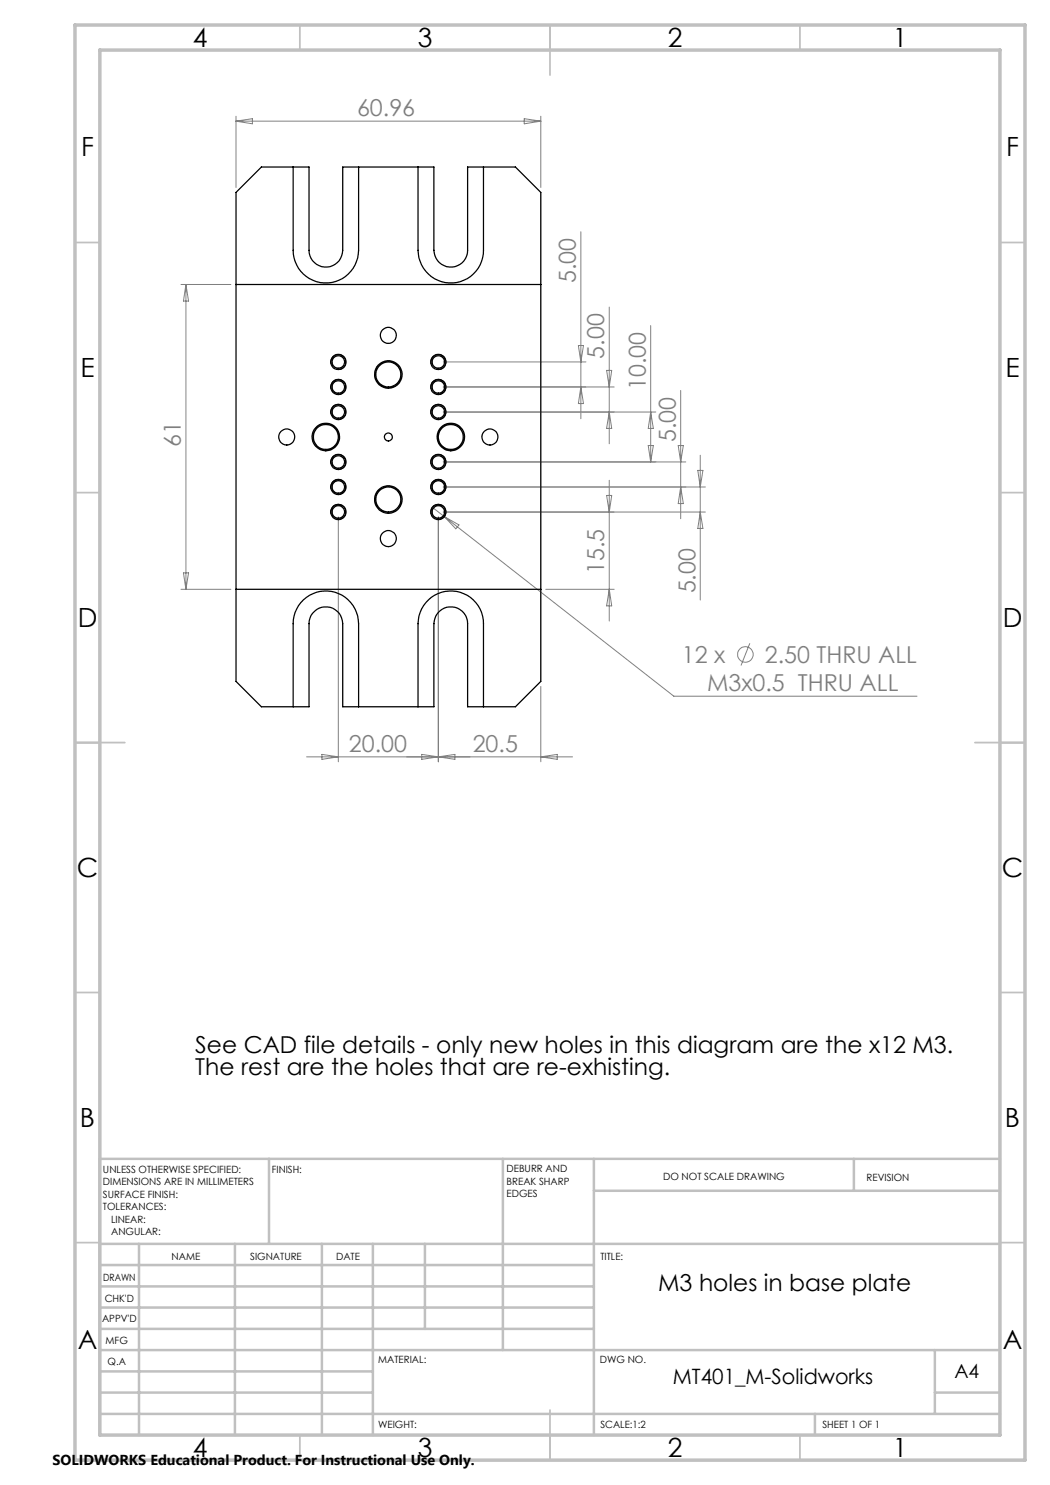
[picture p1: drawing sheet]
<svg xmlns="http://www.w3.org/2000/svg" width="210mm" height="297mm" viewBox="0 0 210 297" stroke-linecap="round" stroke-linejoin="round" font-family="sans-serif">
<g fill="none" stroke="#808080" stroke-width=".2">
<path d="M47.2 23.2v14.3M47.2 24.2h61M47.2 24.2l3.3-.5v1.1zM104.8 23.7l3.4 .5-3.4 .6zM108.2 23.2v14.3M36.2 56.9h10M37.2 56.9v61M37.2 56.9l.5 3.3h-1zM116.2 46.4v37.3M88.7 72.4h28.5M115.7 69.1h1l-.5 3.3zM116.2 77.4l.5 3.3h-1z"/>
<path d="M121.3 74.1h1l-.5 3.3zM121.8 61.4v27.4M122.8 77.4h-34.1M130.1 65.1v27.3M136.1 78.1v25.6M88.7 97.4h52.4M88.7 92.4h48.5M88.7 82.4h42.5M121.3 99.1h1l-.5 3.3zM121.8 96.1v28.1M121.8 82.4l.5 3.3h-1zM129.6 89.1h1.1l-.6 3.3z"/>
<path d="M130.1 82.4l.6 3.3h-1.1zM135.6 89.1h1.1l-.6 3.3zM136.1 97.4l.6 3.3h-1.1zM139.6 94.1h1l-.5 3.3zM140.1 91v29M36.2 117.9h10M36.7 114.6h1l-.5 3.3zM67.7 103.4v49M86.5 101.5l48.3 37.7h48.6M87.7 103.4v49M88.7 102.4h52.4M88.9 103.3l2.9 1.7-.6 .8z"/>
<path d="M109.1 117.9h13.7M121.8 117.9l.5 3.3h-1zM140.1 102.4l.5 3.3h-1zM108.2 137.3v15.1M150 128.7l-1.8 4.4M64.4 150.9l3.3 .5-3.3 .5zM84.3 150.9l6.7 1v-1l-6.7 1zM108.2 151.4l3.2-.5v1zM114.5 151.4h-53.2"/>
<circle cx="149.1" cy="130.9" r="1.56"/>
</g>
<path d="M66.2 77.8a1.5 1.5 0 0 1 1.3-1.9 1.5 1.5 0 0 1 1.7 1.6 1.5 1.5 0 0 1-1.9 1.3M66.2 72.8a1.49 1.49 0 0 1 1.3-1.9 1.49 1.49 0 0 1 1.6 1.6 1.49 1.49 0 0 1-1.8 1.3M86.2 77.8a1.5 1.5 0 0 1 1.3-1.9 1.5 1.5 0 0 1 1.7 1.6 1.5 1.5 0 0 1-1.9 1.3M86.2 72.8a1.49 1.49 0 0 1 1.3-1.9 1.49 1.49 0 0 1 1.6 1.6 1.49 1.49 0 0 1-1.8 1.3M66.2 97.8a1.5 1.5 0 0 1 1.3-1.9 1.5 1.5 0 0 1 1.7 1.6 1.5 1.5 0 0 1-1.9 1.3M66.2 92.8a1.5 1.5 0 0 1 1.3-1.9 1.5 1.5 0 0 1 1.7 1.6 1.5 1.5 0 0 1-1.9 1.3M66.2 82.8a1.5 1.5 0 0 1 1.3-1.9 1.5 1.5 0 0 1 1.7 1.6 1.5 1.5 0 0 1-1.9 1.4M86.2 97.8a1.5 1.5 0 0 1 1.3-1.9 1.5 1.5 0 0 1 1.7 1.6 1.5 1.5 0 0 1-1.9 1.3M86.2 92.8a1.5 1.5 0 0 1 1.3-1.9 1.5 1.5 0 0 1 1.7 1.6 1.5 1.5 0 0 1-1.9 1.3M86.2 82.8a1.5 1.5 0 0 1 1.3-1.9 1.5 1.5 0 0 1 1.7 1.6 1.5 1.5 0 0 1-1.9 1.4M66.2 102.8a1.5 1.5 0 0 1 1.3-1.9 1.5 1.5 0 0 1 1.7 1.6 1.5 1.5 0 0 1-1.9 1.4M86.2 102.8a1.5 1.5 0 0 1 1.3-1.9 1.5 1.5 0 0 1 1.7 1.6 1.5 1.5 0 0 1-1.9 1.4" fill="none" stroke="#000" stroke-width=".2"/>
<g fill="none" stroke="#c0c0c0" stroke-width=".35">
<path d="M60 5v5M110 5v10M160 5v5M15 48.5h5M200 48.5h5M15 98.5h5M200 98.5h5M15 148.5h10M195 148.5h10M15 198.5h5M200 198.5h5M15 248.5h5"/>
<path d="M200 248.5h5M60 287v5M110 282v10M160 287v5"/>
</g>
<g fill="none" stroke="#c0c0c0" stroke-width=".5">
<path d="M53.8 231.8v17M100.6 231.8v38.2M118.8 231.8v55.2M118.8 238.2h81.2M170.8 231.8v6.4M200 231.8h-180v55.2M20 248.8h180M20 257.3h98.8M20 253h98.8M27.8 248.8v38.2M47 248.8v38.2M64.4 248.8v38.2"/>
<path d="M74.6 248.8v38.2M85 248.8v17M20 265.8h98.8M20 261.5h98.8M20 278.5h54.6M20 274.3h54.6M20 270h180M187 278.5h13M187 270v12.8M20 282.8h180M163 282.8v4.2"/>
</g>
<path d="M15 5h190v287h-190zM20 10h180v277h-180z" fill="none" stroke="#c0c0c0" stroke-width=".7"/>
<g fill="none" stroke="#000" stroke-width=".25">
<path d="M47.2 38.5l5.1-5.1h9.5v16.7a3.4 3.4 0 0 0 3.4 3.3 3.4 3.4 0 0 0 3.3-3.3v-16.7h18.3v16.7a3.4 3.4 0 0 0 3.4 3.3 3.4 3.4 0 0 0 3.3-3.3v-16.7h9.6l5.1 5.1v97.8l-5.1 5.1h-9.6v-16.7a3.4 3.4 0 0 0-3.3-3.3 3.4 3.4 0 0 0-3.4 3.3v16.7h-18.3v-16.7a3.4 3.4 0 0 0-3.3-3.3 3.4 3.4 0 0 0-3.4 3.3v16.7h-9.5l-5.1-5.1zM58.6 33.4v16.7a6.5 6.5 0 0 0 6.6 6.5 6.5 6.5 0 0 0 6.5-6.5v-16.7M83.6 33.4v16.7a6.5 6.5 0 0 0 6.6 6.5 6.5 6.5 0 0 0 6.5-6.5v-16.7M47.2 56.9h61M47.2 117.9h61M58.6 141.4v-16.7a6.5 6.5 0 0 1 6.6-6.5 6.5 6.5 0 0 1 6.5 6.5v16.7M83.6 141.4v-16.7a6.5 6.5 0 0 1 6.6-6.5 6.5 6.5 0 0 1 6.5 6.5v16.7"/>
<circle cx="67.7" cy="77.4" r="1.25"/>
<circle cx="67.7" cy="72.4" r="1.25"/>
<circle cx="67.7" cy="77.4" r="1.52"/>
<circle cx="67.7" cy="72.4" r="1.52"/>
<circle cx="77.7" cy="74.9" r="2.5"/>
<circle cx="77.7" cy="67.1" r="1.6"/>
<circle cx="77.7" cy="74.9" r="2.76"/>
<circle cx="87.6" cy="77.4" r="1.52"/>
<circle cx="87.7" cy="72.4" r="1.52"/>
<circle cx="87.7" cy="72.4" r="1.25"/>
<circle cx="87.7" cy="77.4" r="1.25"/>
<circle cx="57.3" cy="87.4" r="1.6"/>
<circle cx="65.2" cy="87.4" r="2.76"/>
<circle cx="65.2" cy="87.4" r="2.49"/>
<circle cx="67.7" cy="92.4" r="1.27"/>
<circle cx="67.7" cy="82.4" r="1.25"/>
<circle cx="67.7" cy="97.4" r="1.25"/>
<circle cx="67.7" cy="97.4" r="1.52"/>
<circle cx="67.7" cy="82.4" r="1.53"/>
<circle cx="67.7" cy="92.4" r="1.52"/>
<circle cx="77.7" cy="87.4" r=".8"/>
<circle cx="77.7" cy="99.9" r="2.51"/>
<circle cx="77.7" cy="99.9" r="2.76"/>
<circle cx="87.6" cy="97.4" r="1.52"/>
<circle cx="87.7" cy="82.4" r="1.53"/>
<circle cx="87.7" cy="92.4" r="1.52"/>
<circle cx="87.7" cy="82.4" r="1.25"/>
<circle cx="87.7" cy="97.4" r="1.25"/>
<circle cx="87.7" cy="92.4" r="1.27"/>
<circle cx="90.2" cy="87.4" r="2.49"/>
<circle cx="90.2" cy="87.4" r="2.76"/>
<circle cx="98" cy="87.4" r="1.6"/>
<circle cx="67.7" cy="102.4" r="1.25"/>
<circle cx="67.7" cy="102.4" r="1.53"/>
<circle cx="77.7" cy="107.7" r="1.6"/>
<circle cx="87.7" cy="102.4" r="1.53"/>
<circle cx="87.7" cy="102.4" r="1.25"/>
</g>
<g font-size="5.3">
<text x="38.5" y="9.5">4</text>
<text x="83.5" y="9.5">3</text>
<text x="133.6" y="9.5">2</text>
<text x="178.6" y="9.5">1</text>
<text x="16.2" y="31.2">F</text>
<text x="201.2" y="31.2">F</text>
<text x="16.1" y="75.5">E</text>
<text x="201.1" y="75.5">E</text>
<text x="15.5" y="125.5">D</text>
<text x="200.5" y="125.5">D</text>
<text x="15.4" y="175.5">C</text>
<text x="200.4" y="175.5">C</text>
<text x="16" y="225.5">B</text>
<text x="201" y="225.5">B</text>
<text x="15.5" y="269.7">A</text>
<text x="200.5" y="269.7">A</text>
<text x="38.5" y="291.5">4</text>
<text x="83.5" y="291.5">3</text>
<text x="133.6" y="291.5">2</text>
<text x="178.6" y="291.5">1</text>
</g>
<g font-size="4.7" fill="#808080">
<text x="71.4" y="23.2">60.96</text>
<text x="115.2" y="56.7" transform="rotate(-90 115.2 56.7)">5.00</text>
<text x="120.8" y="71.8" transform="rotate(-90 120.8 71.8)">5.00</text>
<text x="129.2" y="78" transform="rotate(-90 129.2 78)">10.00</text>
<text x="36.2" y="89.4" transform="rotate(-90 36.2 89.4)">61</text>
<text x="135.2" y="88.4" transform="rotate(-90 135.2 88.4)">5.00</text>
<text x="120.8" y="114.9" transform="rotate(-90 120.8 114.9)">15.5</text>
<text x="139.1" y="118.7" transform="rotate(-90 139.1 118.7)">5.00</text>
<text x="136.4" y="132.6">12 x</text>
<text x="153" y="132.6">2.50 THRU ALL</text>
<text x="141.4" y="138.2">M3x0.5 THRU ALL</text>
<text x="69.8" y="150.3">20.00</text>
<text x="94.5" y="150.3">20.5</text>
</g>
<g font-size="4.7">
<text x="39.1" y="210.5">See CAD file details - only new holes in this diagram are the x12 M3.</text>
<text x="39.1" y="215">The rest are the holes that are re-exhisting.</text>
<text x="131.6" y="258.2">M3 holes in base plate</text>
</g>
<text font-size="4.2" x="134.6" y="276.8">MT401_M-Solidworks</text>
<text font-size="3.9" x="190.9" y="275.5">A4</text>
<text font-size="2.9" x="10.5" y="292.9">SOLIDWORKS Educational Product. For Instructional Use Only.</text>
<g font-size="2">
<text x="20.6" y="234.6">UNLESS OTHERWISE SPECIFIED:</text>
<text x="20.6" y="237.1">DIMENSIONS ARE IN MILLIMETERS</text>
<text x="20.6" y="239.6">SURFACE FINISH:</text>
<text x="54.4" y="234.6">FINISH:</text>
<text x="101.3" y="234.5">DEBURR AND</text>
<text x="101.3" y="237">BREAK SHARP</text>
<text x="101.3" y="239.5">EDGES</text>
<text x="132.6" y="236">DO NOT SCALE DRAWING</text>
<text x="173.3" y="236.2">REVISION</text>
<text x="20.6" y="242.1">TOLERANCES:</text>
<text x="22.2" y="244.6">LINEAR:</text>
<text x="22.2" y="247.1">ANGULAR:</text>
<text x="34.3" y="252">NAME</text>
<text x="50" y="251.9">SIGNATURE</text>
<text x="67.2" y="251.9">DATE</text>
<text x="120.1" y="251.9">TITLE:</text>
<text x="20.6" y="256.1">DRAWN</text>
<text x="20.9" y="260.3">CHK'D</text>
<text x="20.4" y="264.4">APPV'D</text>
<text x="21.1" y="268.8">MFG</text>
<text x="21.5" y="273">Q.A</text>
<text x="75.6" y="272.5">MATERIAL:</text>
<text x="120" y="272.5">DWG NO.</text>
<text x="75.6" y="285.5">WEIGHT:</text>
<text x="120.1" y="285.6">SCALE:1:2</text>
<text x="164.5" y="285.6">SHEET 1 OF 1</text>
</g>
</svg>
